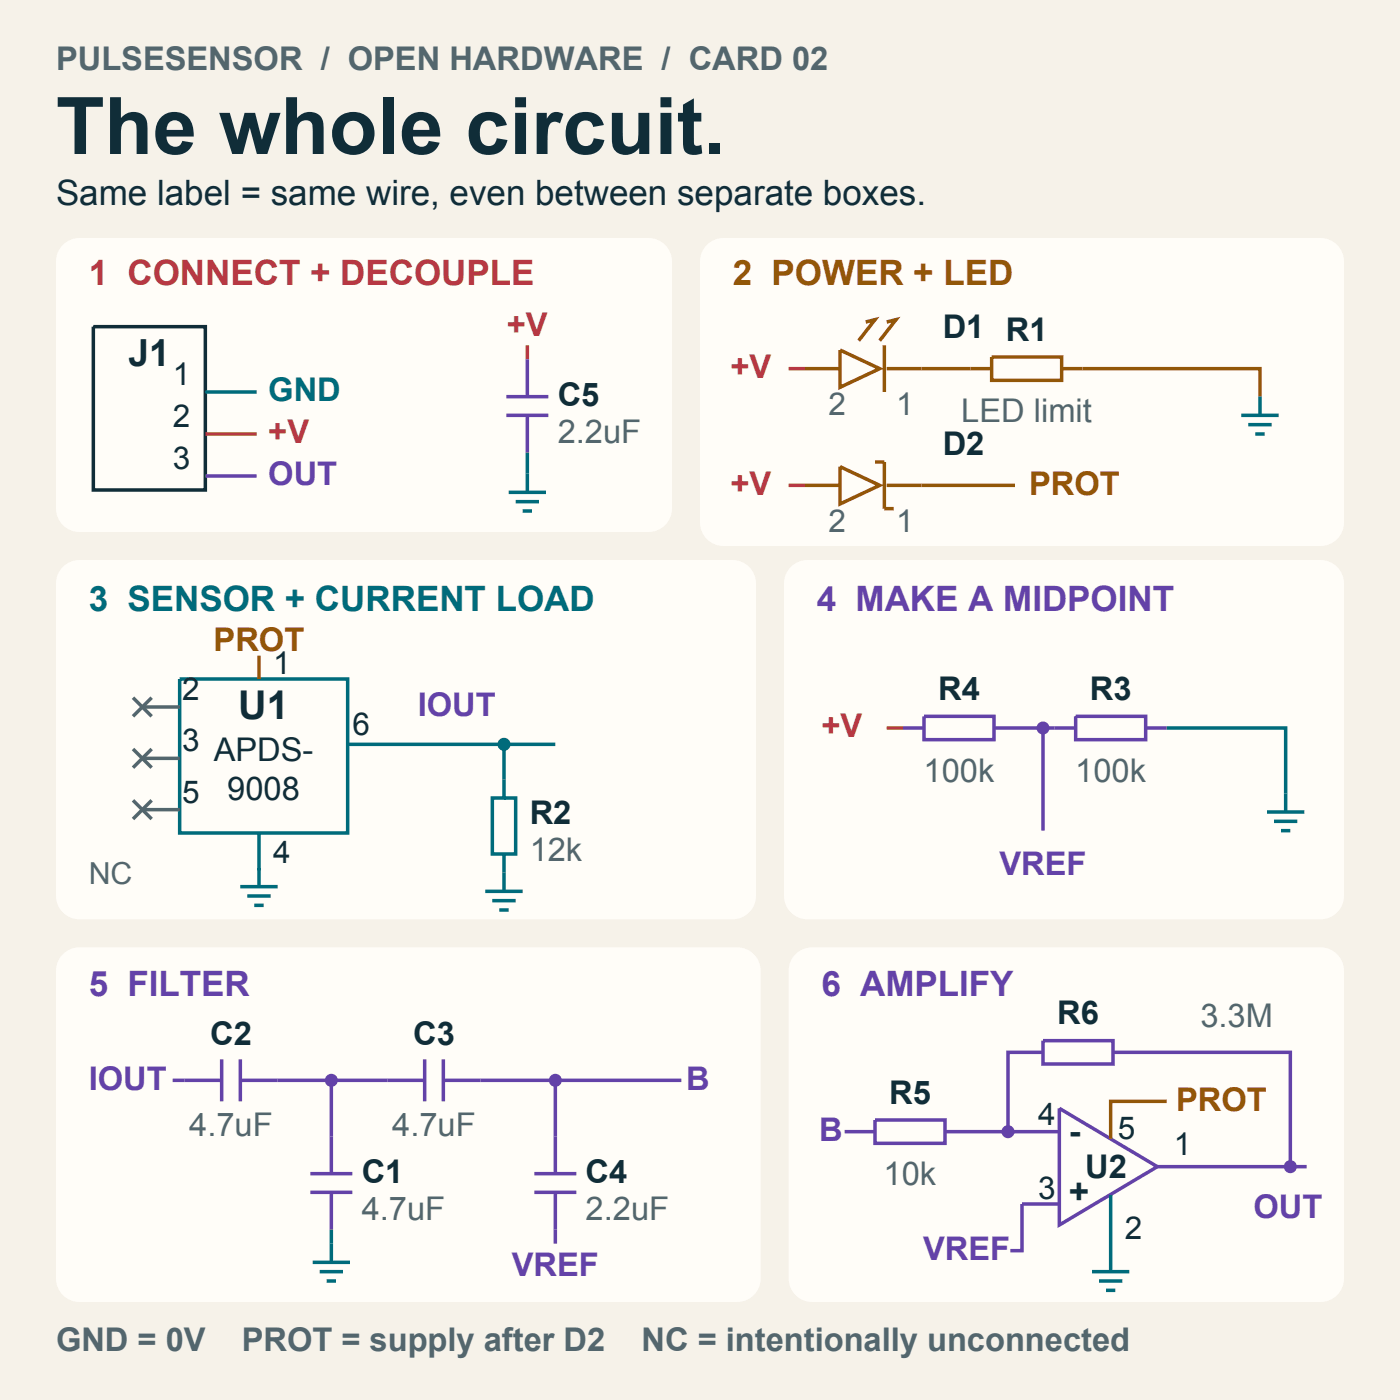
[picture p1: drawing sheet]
<svg xmlns="http://www.w3.org/2000/svg" width="102mm" height="102mm" viewBox="0 0 102 102" stroke-linecap="round" stroke-linejoin="round" font-family="sans-serif">
<path d="M0 0h101.6v101.6h-101.6z" fill-rule="evenodd" fill="#f6f2e9"/>
<path d="M4.6 17.8l.7-.5h.5h41.3a1.69 1.69 0 0 1 1.7 1.7v17.9a1.69 1.69 0 0 1-1.7 1.7h-41.3a1.69 1.69 0 0 1-1.7-1.7v-17.9v-.5z" fill-rule="evenodd" fill="#fffdf8"/>
<path d="M6.8 23.7h8.1v11.9h-8.1z" fill="none" stroke="#102d38" stroke-width=".25"/>
<path d="M14.9 28.4h3.7M36.9 35.7h2.7M37.4 36.4h1.7M37.9 37.1h.7M38.3 32.9v2.8" fill="none" stroke="#006b7b" stroke-width=".25"/>
<path d="M14.9 31.5h3.7M38.3 25.1v1" fill="none" stroke="#b73843" stroke-width=".25"/>
<path d="M14.9 34.5h3.7M36.7 28.8h3.1M36.7 30.1h3.1M38.3 26.1v2.7M38.3 30.1v2.8" fill="none" stroke="#6342a8" stroke-width=".25"/>
<path d="M51.3 17.8l.7-.5h.5h43.3a1.69 1.69 0 0 1 1.7 1.7v18.9a1.69 1.69 0 0 1-1.7 1.7h-43.3a1.69 1.69 0 0 1-1.7-1.7v-18.9l.1-.5z" fill-rule="evenodd" fill="#fffdf8"/>
<path d="M57.2 26.8h1.2M57.2 35.2h1.2" fill="none" stroke="#b73843" stroke-width=".25"/>
<path d="M58.4 26.8h2.6M58.4 35.2h2.6M61 25.4l2.8 1.4-2.8 1.3zM61 33.9l2.8 1.3-2.8 1.4zM62.8 23.4l.7-.2-1.2 1.5M63.5 33.5h.7v3.4h.7M64.2 25.1v3.3M64.3 23.4l.7-.2-1.2 1.5M64.3 26.8h7.7M64.3 35.2h9.4M72 25.9h5v1.7h-5zM77 26.8h14.4v2" fill="none" stroke="#925708" stroke-width=".25"/>
<path d="M90.1 30.1h2.7M90.6 30.8h1.7M91.1 31.5h.7M91.4 28.8v1.3" fill="none" stroke="#006b7b" stroke-width=".25"/>
<path d="M4.6 41.1l.7-.4 .5-.1h47.4a1.69 1.69 0 0 1 1.7 1.7v22.7a1.69 1.69 0 0 1-1.7 1.7h-47.4a1.69 1.69 0 0 1-1.7-1.7v-22.7v-.4z" fill-rule="evenodd" fill="#fffdf8"/>
<path d="M13 49.3h12.2v11.2h-12.2zM25.2 54h15.1M17.4 64.3h2.8M17.9 65h1.7M18.5 65.7h.6M18.8 60.5v3.8" fill="none" stroke="#006b7b" stroke-width=".25"/>
<path d="M18.8 47.6v1.7" fill="none" stroke="#925708" stroke-width=".25"/>
<path d="M9.7 50.6l1.3 1.4M9.7 54.4l1.3 1.3M9.7 58.1l1.3 1.3M10.3 51.3h2.7M10.3 55h2.7M10.3 58.8h2.7M11 50.6l-1.3 1.4M11 54.4l-1.3 1.3M11 58.1l-1.3 1.3" fill="none" stroke="#53666d" stroke-width=".25"/>
<circle cx="36.6" cy="54" r=".47" fill="#006b7b"/>
<path d="M36.6 54v3.9h-.9v4.1h1.7v-4.1h-.8M35.2 64.7h2.7M35.7 65.4h1.7M36.2 66h.7M36.6 62v2.7" fill="none" stroke="#006b7b" stroke-width=".25"/>
<path d="M57.4 41.1l.7-.4 .5-.1h37.2a1.69 1.69 0 0 1 1.7 1.7v22.7a1.69 1.69 0 0 1-1.7 1.7h-37.2a1.69 1.69 0 0 1-1.7-1.7v-22.7l.1-.4z" fill-rule="evenodd" fill="#fffdf8"/>
<path d="M64.3 52.8h1.2" fill="none" stroke="#b73843" stroke-width=".25"/>
<path d="M65.5 52.8h1.6M67.1 52h5v1.7h-5zM72.1 52.8h4.4" fill="none" stroke="#6342a8" stroke-width=".25"/>
<circle cx="75.7" cy="52.8" r=".47" fill="#6342a8"/>
<path d="M75.7 52.8v7.5M76.5 52.8h1.6M78.1 52h5v1.7h-5zM83.1 52.8h1.6" fill="none" stroke="#6342a8" stroke-width=".25"/>
<path d="M84.7 52.8h8.6v6.1M91.9 58.9h2.8M92.5 59.6h1.6M93 60.3h.6" fill="none" stroke="#006b7b" stroke-width=".25"/>
<path d="M4.6 69.2l.7-.4 .5-.1h47.7a1.69 1.69 0 0 1 1.7 1.7v22.4a1.69 1.69 0 0 1-1.7 1.7h-47.7a1.69 1.69 0 0 1-1.7-1.7v-22.4v-.4z" fill-rule="evenodd" fill="#fffdf8"/>
<path d="M12.5 78.4h3.6M16.1 76.9v3M17.4 78.4h13.4M17.4 76.9v3M30.8 76.9v3M32.2 78.4h17.2M32.2 76.9v3" fill="none" stroke="#6342a8" stroke-width=".25"/>
<circle cx="24" cy="78.4" r=".47" fill="#6342a8"/>
<path d="M24 78.4v6.8M22.5 85.2h3.1M22.5 86.5h3.1M24 86.5v2.7" fill="none" stroke="#6342a8" stroke-width=".25"/>
<path d="M22.7 91.6h2.7M23.2 92.3h1.7M23.7 93h.7M24 89.2v2.4" fill="none" stroke="#006b7b" stroke-width=".25"/>
<circle cx="40.3" cy="78.4" r=".47" fill="#6342a8"/>
<path d="M40.3 78.4v6.8M38.8 85.2h3M38.8 86.5h3M40.3 86.5v3.8" fill="none" stroke="#6342a8" stroke-width=".25"/>
<path d="M57.7 69.2l.8-.4 .4-.1h36.9a1.69 1.69 0 0 1 1.7 1.7v22.4a1.69 1.69 0 0 1-1.7 1.7h-36.9a1.69 1.69 0 0 1-1.7-1.7v-22.4l.1-.4z" fill-rule="evenodd" fill="#fffdf8"/>
<path d="M61.3 82.1h2.2M63.5 81.3h5.1v1.7h-5.1zM68.6 82.1h8.3" fill="none" stroke="#6342a8" stroke-width=".25"/>
<circle cx="73.2" cy="82.1" r=".47" fill="#6342a8"/>
<path d="M75.7 76.4h-2.5v5.7M75.7 75.5h5.1v1.7h-5.1zM80.8 76.4h12.8v8.3M76.9 80.4l7.1 4.3-7.1 4.2zM84 84.7h10.8" fill="none" stroke="#6342a8" stroke-width=".25"/>
<circle cx="93.6" cy="84.7" r=".47" fill="#6342a8"/>
<path d="M76.9 87.4h-2.7v3.4h-.9" fill="none" stroke="#6342a8" stroke-width=".25"/>
<path d="M84.7 79.9h-4.1v2.7" fill="none" stroke="#925708" stroke-width=".25"/>
<path d="M79.2 92.3h2.8M79.8 93h1.6M80.3 93.6h.6M80.6 86.7v5.6" fill="none" stroke="#006b7b" stroke-width=".25"/>
<text font-size="5.8" fill="#102d38" x="4.1" y="11.2">The whole circuit.</text>
<text font-size="2.9" fill="#102d38" x="17.3" y="52.2">U1</text>
<text font-size="2.7" fill="#102d38" x="9.3" y="26.6">J1</text>
<g font-size="2.5" fill="#102d38">
<text x="4.1" y="14.9">Same label = same wire, even between separate boxes.</text>
<text x="77.6" y="83">-</text>
<text x="77.6" y="87.4">+</text>
</g>
<text font-size="2.5" fill="#b73843" x="6.4" y="20.7">1 CONNECT + DECOUPLE</text>
<text font-size="2.5" fill="#925708" x="53.2" y="20.7">2 POWER + LED</text>
<text font-size="2.5" fill="#006b7b" x="6.4" y="44.4">3 SENSOR + CURRENT LOAD</text>
<g font-size="2.5" fill="#6342a8">
<text x="59.3" y="44.4">4 MAKE A MIDPOINT</text>
<text x="6.4" y="72.3">5 FILTER</text>
<text x="59.6" y="72.3">6 AMPLIFY</text>
</g>
<g font-size="2.4" fill="#53666d">
<text x="4.1" y="5.1">PULSESENSOR / OPEN HARDWARE / CARD 02</text>
<text x="40.5" y="32.2">2.2uF</text>
<text x="69.8" y="30.6">LED limit</text>
<text x="67" y="56.7">100k</text>
<text x="78" y="56.7">100k</text>
<text x="38.4" y="62.5">12k</text>
<text x="87.1" y="74.5">3.3M</text>
<text x="13.7" y="82.5">4.7uF</text>
<text x="28.5" y="82.5">4.7uF</text>
<text x="26.2" y="88.6">4.7uF</text>
<text x="42.5" y="88.6">2.2uF</text>
<text x="64.1" y="86">10k</text>
<text x="4.1" y="98">GND = 0V</text>
<text x="17.5" y="98">PROT = supply after D2</text>
<text x="46.6" y="98">NC = intentionally unconnected</text>
</g>
<text font-size="2.4" fill="#006b7b" x="19.5" y="29.1">GND</text>
<g font-size="2.4" fill="#b73843">
<text x="36.8" y="24.4">+V</text>
<text x="53" y="27.4">+V</text>
<text x="19.5" y="32.2">+V</text>
<text x="53" y="35.9">+V</text>
<text x="59.6" y="53.5">+V</text>
</g>
<g font-size="2.4" fill="#102d38">
<text x="40.5" y="29.5">C5</text>
<text x="68.4" y="24.6">D1 R1</text>
<text x="68.4" y="33">D2</text>
<text x="68.1" y="50.8">R4</text>
<text x="79.1" y="50.8">R3</text>
<text x="15.5" y="55.2">APDS-</text>
<text x="16.5" y="58.1">9008</text>
<text x="38.4" y="59.8">R2</text>
<text x="15.2" y="75.9">C2</text>
<text x="30" y="75.9">C3</text>
<text x="76.7" y="74.3">R6</text>
<text x="64.5" y="80.1">R5</text>
<text x="26.2" y="85.9">C1</text>
<text x="42.5" y="85.9">C4</text>
<text x="78.7" y="85.5">U2</text>
</g>
<g font-size="2.4" fill="#6342a8">
<text x="19.5" y="35.2">OUT</text>
<text x="30.3" y="52">IOUT</text>
<text x="72.5" y="63.5">VREF</text>
<text x="6.4" y="79.1">IOUT</text>
<text x="49.8" y="79.1">B</text>
<text x="59.4" y="82.8">B</text>
<text x="91" y="88.4">OUT</text>
<text x="37.1" y="92.6">VREF</text>
<text x="67" y="91.4">VREF</text>
</g>
<g font-size="2.4" fill="#925708">
<text x="74.7" y="35.9">PROT</text>
<text x="15.5" y="47.2">PROT</text>
<text x="85.3" y="80.6">PROT</text>
</g>
<g font-size="2.3" fill="#102d38">
<text x="12.5" y="27.9">1</text>
<text x="12.5" y="31">2</text>
<text x="12.5" y="34">3</text>
<text x="13.2" y="50.8">2</text>
<text x="19.8" y="48.9">1</text>
<text x="25.6" y="53.3">6</text>
<text x="13.2" y="54.5">3</text>
<text x="13.2" y="58.3">5</text>
<text x="19.8" y="62.7">4</text>
<text x="75.4" y="81.6">4</text>
<text x="81.1" y="82.6">5</text>
<text x="85.2" y="83.8">1</text>
<text x="75.4" y="87">3</text>
<text x="81.6" y="89.9">2</text>
</g>
<g font-size="2.3" fill="#53666d">
<text x="60.1" y="30.1">2</text>
<text x="65" y="30.1">1</text>
<text x="60.1" y="38.6">2</text>
<text x="65" y="38.6">1</text>
</g>
<text font-size="2.2" fill="#53666d" x="6.4" y="64.2">NC</text>
</svg>
